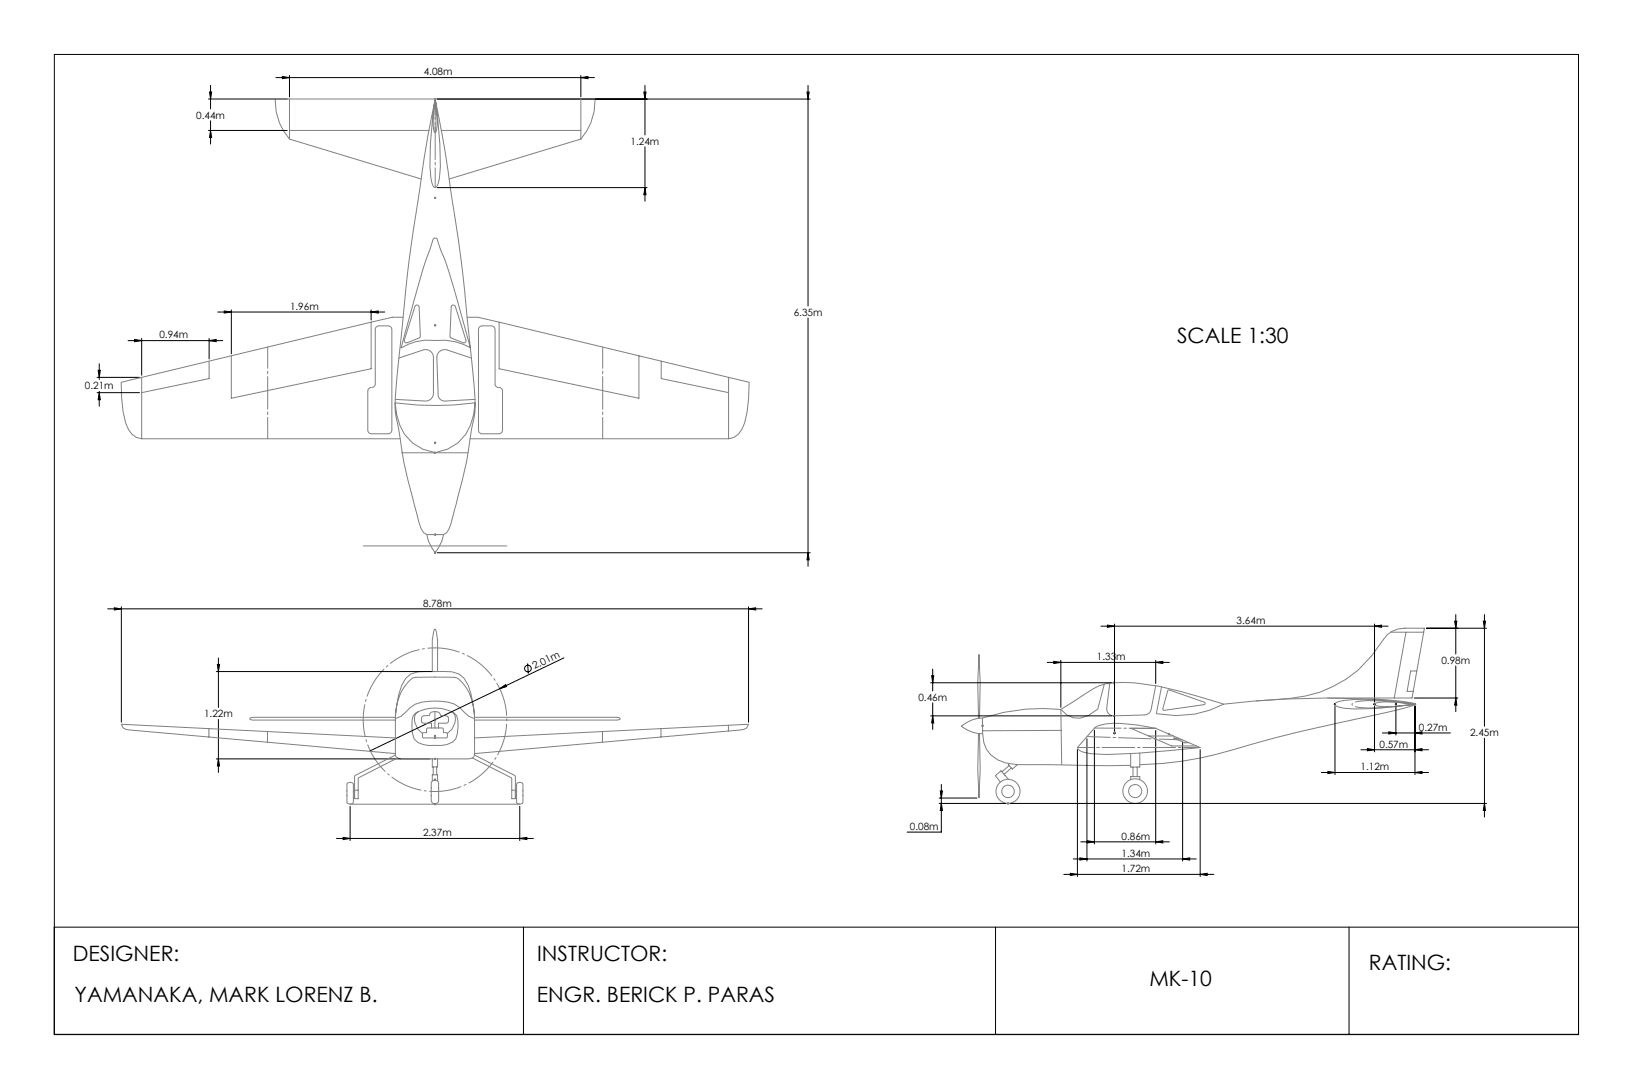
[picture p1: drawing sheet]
<svg xmlns="http://www.w3.org/2000/svg" width="762mm" height="508mm" viewBox="0 0 762 508" stroke-linecap="round" stroke-linejoin="round" font-family="sans-serif">
<g fill="none" stroke="#000" stroke-width=".47">
<path d="M25 25h712v458h-712zM98 40v11M129 36h148M132 36h3l-3 1zM135 35v10M271 36h3v1zM271 35v10M301 40v23M377 40v103M97 46h37M98 43h1l-1 3zM98 56v11"/>
<path d="M204 46h174M300 43h1v3zM377 43h1l-1 3zM97 61h37M98 61l1 3h-1zM301 69v25M204 88h98M301 88v3h-1zM60 159h44M63 158l3 1h-3zM66 158v17M98 159l3-1v1z"/>
<path d="M98 158v9M102 146h78M105 145l3 1h-3zM108 145v20M173 146l3-1v1zM173 145v4M377 148v116M45 176h20M46 173h1l-1 3zM46 170v7M45 183h20M46 183l1 3h-1z"/>
<path d="M46 183v7M204 258h174M377 258l1 3h-1zM50 284h306M53 284h4l-4 1zM57 283v54M349 284h4v1zM349 283v54M514 292h134M517 292h3l-3 1zM520 291v50M641 292h4v1z"/>
<path d="M641 291v37M666 293h28M679 290h1l-1 3zM679 287v18M692 290h1v3zM693 287v52M101 313h101M101 310h1v3zM102 307v23M246 309l1 5M263 307l-90 43M434 318h85"/>
<path d="M435 315h1l-1 3zM435 312v10M489 309h57M492 309h3l-3 1zM495 308v22M539 309h4v1zM539 308v11M679 311v21M102 336v24M233 321l3-2v1zM434 334h85M435 334l1 3h-1z"/>
<path d="M435 328v12M622 329h1M623 328v1M623 330v31M641 329h1M641 328l1 1M641 330v21M641 328v1M642 328l-1 1M651 329h1M651 328l1 1M651 329v14"/>
<path d="M651 328v1M652 328l-1 1M660 328h1M660 326h20M660 328l1 1M660 329v32M660 328v1M661 328l-1 1M679 326l1 3h-1zM101 354h100M102 354v3h-1zM503 350v59"/>
<path d="M507 345v57M511 341v53M520 342h1M520 342h.1M520 342v1M539 341v53M552 346v56M560 350v59M620 360h3l-3 1zM635 350h32M638 349l3 1h-3zM645 342h32"/>
<path d="M648 341l3 1h-3zM660 350l4-1v1zM660 342l4-1v1zM693 344v37M163 376v16M243 376v16M438 372h18M438 375h31M439 369h1l-1 3zM439 375l1 3h-1zM439 366v22h-16M471 375h223"/>
<path d="M617 360h50M660 360h4v1zM693 375v3h-1zM157 391h92M160 391h3l-3 1zM243 391h3v1zM504 393h42M507 392l4 1h-4zM539 393l4-1v1zM496 408h70M499 407l4 1h-4zM501 401h57"/>
<path d="M504 400l3 1h-3zM552 401l3-1v1zM560 408l3-1v1zM244 433v49M465 433v49M629 433v49M737 433h-712v49h712"/>
<circle cx="246" cy="312" r="1.6"/>
</g>
<g fill="none" stroke="#808080" stroke-width=".47">
<path d="M135 46v19M203 46a134 134 0 0 1 2 40l-1 1h-2a14 14 0 0 1-1-9v-11zM203 46a36 36 0 0 1 1 15l-1 1-1-1a39 39 0 0 1 1-15zM203 46a1166 1166 0 0 0-19 143l1 8a345 345 0 0 0 12 50l1 1 1 1M203 46a1157 1157 0 0 1 19 143l-1 8a334 334 0 0 1-11 50l-2 1-1 1M271 46v19M135 61h65M135 65l62 19M206 61h65M271 65l-61 19M271 65a27 27 0 0 0 7-19h-150a27 27 0 0 0 7 19M203 92h1"/>
<path d="M203 92v1M202 111h2l4 13 11 38a27 27 0 0 0-16-3 24 24 0 0 0-16 3l10-35zM173 150v22l-65 14v-20M173 150l-107 26M188 148h-5l-10 2M194 143a1 1 0 0 1 1-1 1 1 0 0 1 1 1v14l-7 3v-1zM203 152h1M203 151v1M211 143l1-1v1l5 16v1l-7-3zM218 148h5l10 2M224 153l1-1h4l2 1v26a2.9 2.9 0 0 0 3 2v1v19l-1 1h-9l-1-1zM233 150l117 28a51 51 0 0 1-4 22l-1 3-2 1-3 1"/>
<path d="M233 150v22l65 14v-20M66 176l-9 2a49 49 0 0 0 3 22l2 3 2 1 2 1M66 176v29M98 168v9l-32 6M186 167l11-4a4 4 0 0 1 5 4v16a4 4 0 0 1-4 4l-14-1M220 167l-11-4a4 4 0 0 0-5 4v17a3 3 0 0 0 4 3l14-1M309 168v9l31 6M340 176v29M173 181h-1v1v19l1 1h9l1-1v-47l-1-2h-5l-2 1v26v1l-2 1M66 205h121M187 211h31M202 211l1 1"/>
<path d="M203 207h1M203 206v1M203 211a22 22 0 0 0 19-23 142 142 0 0 1-38 0 22 22 0 0 0 19 23M203 211v1M203 211l-1 1M219 205h121M170 255h67M199 249h8M199 249l1 3 3 6 3-6 1-3M203 258h1M203 249v1M203 257v1"/>
<path d="M649 295h15M655 293h10l-6 33h-39M656 293a11 11 0 0 0-10 5 58 58 0 0 1-52 28l-8 1M656 295l-5 31M202 313v-14l1-6 1 6v14M515 319l-3 12a11 11 0 0 1-17 0M518 319l-2 11a3 3 0 0 0 4 4h14a3 3 0 0 0 3-3l2-11M519 318h1M519 318l1 1M520 318v1M520 318l-1 1M661 313h-3l-1 10h2"/>
<path d="M97 340v4M185 335h-67h-2l2 1h67M185 335v17M185 335a22 22 0 0 1 8-19h19a14 14 0 0 1 8 11l1 8M185 335l2-1a17 17 0 0 1 13-7 19 19 0 0 1 19 7l2 1M185 334a36 36 0 0 1 4-17l3-3a56 56 0 0 1 19-1 11 11 0 0 1 9 10l1 11M194 333a17 17 0 0 1 19 1 18 18 0 0 1 0 11 11 11 0 0 1-10 3 11 11 0 0 1-10-3 19 19 0 0 1 0-11zM195 332a6 6 0 0 0 2 10M199 340h7l1 2h2v2h-12v-2h2zM202 336h1M203 335v1M203 332v8"/>
<path d="M203 332h2l1 2h2l1 1a1.6 1.6 0 0 1 0 2 1.6 1.6 0 0 1-2 0h-2v3M203 332h-2l-1 2h-3v1a1.5 1.5 0 0 0 0 2 1.5 1.5 0 0 0 1 0h3v3M211 332a6 6 0 0 1-2 10M221 335h67h1l-1 1h-67M221 335v17M308 340v4M340 338v3M457 335v-17v-13l-1 13 1 17M458 339h1M458 338l1 1M458 335l1 7M458 335a16 16 0 0 0-10 4 16 16 0 0 0 11 3"/>
<path d="M458 338v1M459 338l-1 1M495 331a89 89 0 0 0-37 4M495 331v26M511 340a12 12 0 0 1 8-3l12 1 8 2 21 9a316 316 0 0 1-51 3l-5-2-1-1zM519 334h1M520 333v1M520 334h-1M539 340h-11l19 8h11M542 320l-2 13a47 47 0 0 0 31-5M545 322l17 6-19 3zM571 328a365 365 0 0 1 87 0h2v1a438 438 0 0 1-46 11l-29 7a177 177 0 0 1-53 10"/>
<path d="M571 328a184 184 0 0 0-47-10 27 27 0 0 0-19 7l-10 6M623 328a13 13 0 0 1 9-2l9 1 19 1a45 45 0 0 0-18 0h-1l1 1a17 17 0 0 0 9 1l9-1a123 123 0 0 1-35 1l-2-1zM651 328v1M660 329h1M660 328l1 1M660 328v1M660 329h.1M661 328l-1 1M125 341v5M185 344l-128-6a5 5 0 0 0 6 3l122 11M185 352l-19 10-1 11h2v-10l19-9M185 352l1 2h1h32h1l1-2"/>
<path d="M202 354v4h2v-4M202 358v3M202 343h1M203 344v1M203 354h.1M203 343v1M203 343v2M203 354v1M204 358v3M221 344l128-6a5 5 0 0 1-6 3l-122 11M221 352l19 10v11h-1v-10l-19-9M281 341v5"/>
<path d="M457 342l-1 17 1 13v-13v-17M459 342a14 14 0 0 0 15 15h54M471 356l-1 1 2 2 3-2M471 357l-3 3M472 358l-3 3M495 341h-36M520 342h1M520 341v1M529 358v4M531 358v4M532 351v7h-4v-6M536 343h12"/>
<path d="M545 342h1M545 342l1 1M545 342v1M546 342l-1 1M550 344h-2l5 2h2M162 365h1l2 1v8l-2 1-1-1zM163 375h80M165 369h.1M165 372h.1M165 369h2M202 364v-3h2v3M202 364h1l2 1v9l-2 1-2-1v-9z"/>
<path d="M202 364h1M203 363v1M203 375h.1M203 375v1M239 369h1M240 369h1M240 369l1 1M240 372h1M241 369v1M241 369l-1 1M241 365h2l1 1v8l-1 1-2-1zM470 375h1"/>
<path d="M470 374l1 1M470 374v1M471 364l-4-4-3 2 3 3M471 374l-1 1M528 364v-2h4v2"/>
<circle cx="470" cy="369" r="6"/>
<circle cx="470" cy="369" r="2.9"/>
<circle cx="530" cy="369" r="6"/>
<circle cx="530" cy="369" r="3"/>
</g>
<path d="M235 326a33 33 0 0 0-56-14 33 33 0 0 0 15 56 33 33 0 0 0 41-40v-2" fill="none" stroke="#808080" stroke-width=".47" stroke-dasharray="15.2 1.3 1.3 1.3" stroke-dashoffset="7.2" stroke-linecap="butt"/>
<path d="M660 328l-15-1a28 28 0 0 0-14 1v1a28 28 0 0 0 14 1l15-1" fill="none" stroke="#808080" stroke-width=".47" stroke-dasharray="15.2 1.3 1.3 1.3" stroke-dashoffset="6.2" stroke-linecap="butt"/>
<path d="M507 344l45 1" fill="none" stroke="#808080" stroke-width=".47" stroke-dasharray="15.2 1.3 1.3 1.3" stroke-dashoffset="4.3"/>
<path d="M539 340h-28" fill="none" stroke="#808080" stroke-width=".47" stroke-dasharray="15.2 1.3 1.3 1.3" stroke-dashoffset="2.8"/>
<path d="M560 349h-57" fill="none" stroke="#808080" stroke-width=".47" stroke-dasharray="15.2 1.3 1.3 1.3" stroke-dashoffset="7.6"/>
<path d="M125 205v-43M281 205v-43" fill="none" stroke="#808080" stroke-width=".47" stroke-dasharray="15.2 1.3 1.3 1.3" stroke-dashoffset="5.3"/>
<path d="M203 46v42" fill="none" stroke="#808080" stroke-width=".47" stroke-dasharray="15.2 1.3 1.3 1.3" stroke-dashoffset="6"/>
<path d="M203 46v16" fill="none" stroke="#808080" stroke-width=".47" stroke-dasharray="15.2 1.3 1.3 1.3" stroke-dashoffset="7.8"/>
<g fill="#000">
<path d="M233 321l3-2v1z"/>
<path d="M132 36h3l-3 1zM271 36h3v1z"/>
<path d="M53 284h4l-4 1zM349 284h4v1zM101 310h1v3zM102 354v3h-1zM160 391h3l-3 1zM243 391h3v1zM439 369h1l-1 3zM439 375l1 3h-1zM504 400l3 1h-3zM552 401l3-1v1zM507 392l4 1h-4zM539 393l4-1v1zM492 309h3l-3 1zM539 309h4v1zM679 290h1l-1 3zM679 326l1 3h-1zM692 290h1v3zM693 375v3h-1zM435 334l1 3h-1zM435 315h1l-1 3zM300 43h1v3zM301 88v3h-1zM98 43h1l-1 3zM98 61l1 3h-1zM63 158l3 1h-3zM98 159l3-1v1zM105 145l3 1h-3zM173 146l3-1v1zM46 173h1l-1 3zM46 183l1 3h-1zM377 43h1l-1 3zM377 258l1 3h-1z"/>
<path d="M517 292h3l-3 1zM641 292h4v1zM620 360h3l-3 1zM660 360h4v1zM638 349l3 1h-3zM660 350l4-1v1zM648 341l3 1h-3zM660 342l4-1v1z"/>
<path d="M499 407l4 1h-4zM560 408l3-1v1z"/>
</g>
<g font-size="9.9">
<text x="549" y="160">SCALE 1:30</text>
<text x="34" y="448">DESIGNER:</text>
<text x="251" y="448">INSTRUCTOR:</text>
<text x="639" y="453">RATING:</text>
<text x="536" y="460">MK-10</text>
<text x="35" y="468">YAMANAKA, MARK LORENZ B.</text>
<text x="251" y="468">ENGR. BERICK P. PARAS</text>
</g>
<g font-size="4.7">
<text x="198" y="35">4.08m</text>
<text x="92" y="55">0.44m</text>
<text x="294" y="67">1.24m</text>
<text x="135" y="145">1.96m</text>
<text x="370" y="147">6.35m</text>
<text x="74" y="158">0.94m</text>
<text x="40" y="182">0.21m</text>
<text x="197" y="283">8.78m</text>
<text x="577" y="291">3.64m</text>
<text x="512" y="308">1.33m</text>
<text x="673" y="310">0.98m</text>
<text x="249" y="312" transform="rotate(-26 249 312)">2.01m</text>
<text x="429" y="327">0.46m</text>
<text x="95" y="335">1.22m</text>
<text x="662" y="341">0.27m</text>
<text x="686" y="343">2.45m</text>
<text x="644" y="349">0.57m</text>
<text x="635" y="359">1.12m</text>
<text x="425" y="387">0.08m</text>
<text x="197" y="390">2.37m</text>
<text x="523" y="392">0.86m</text>
<text x="523" y="400">1.34m</text>
<text x="523" y="407">1.72m</text>
</g>
</svg>
